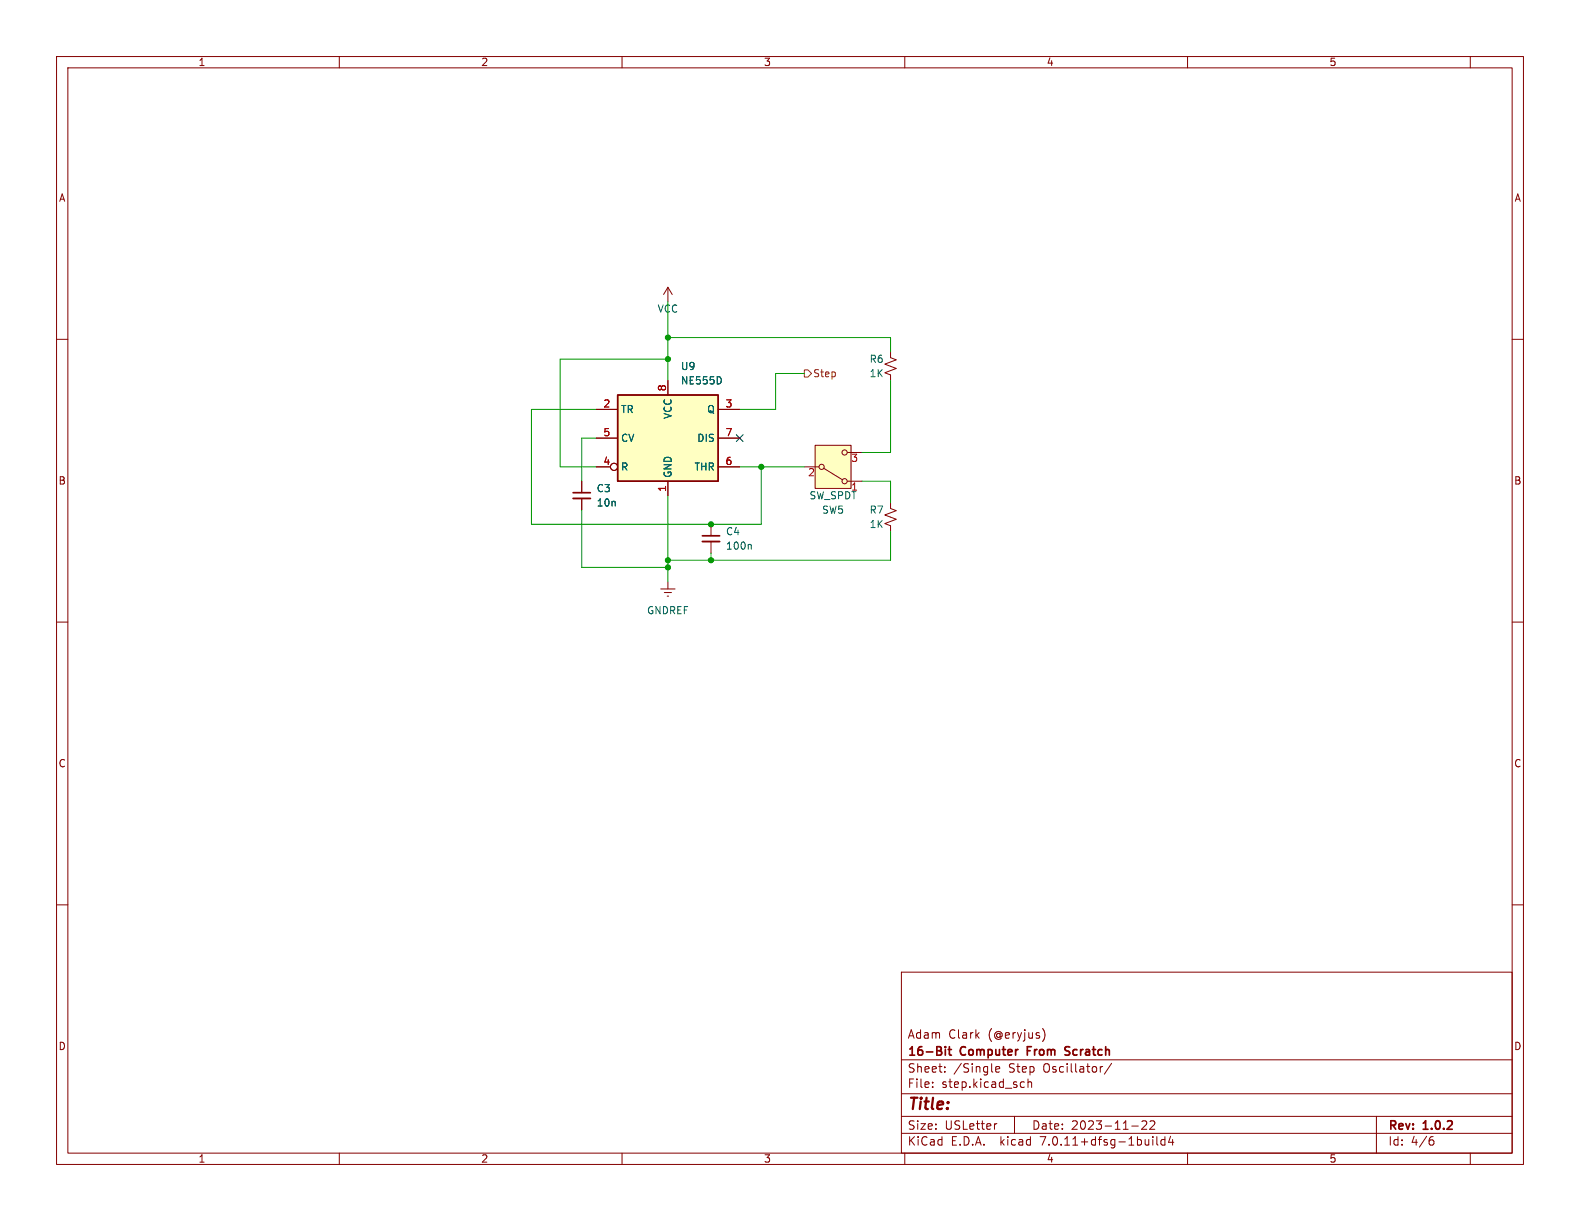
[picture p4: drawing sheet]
<svg xmlns="http://www.w3.org/2000/svg" width="279mm" height="216mm" viewBox="0 0 279 216" stroke-linecap="round" stroke-linejoin="round" font-family="sans-serif">
<g fill="none" stroke="#840000" stroke-width=".18">
<path d="M10 10h259.4v195.9h-259.4zM12 12h255.4v191.9h-255.4zM60 10v2M110 10v2M160 10v2M210 10v2M260 10v2M10 60h2M118.1 50.8v2.5M118.1 50.8l-.8 1.3M118.1 50.8l.8 1.3M267.4 60h2"/>
<path d="M105.4 72.4h3.8M105.4 77.5h3.8M118.1 67.3v2.6M127 72.4h3.8M127 77.5h3.8M144.1 78.7h6.4v7.7h-6.4zM157.5 62.2v1l1 .4-2 .8 2 .8-2 .7 1 .4v1M102.9 85.1v2M102.9 88.1v2.1M105.4 82.6h2.5M118.1 85.1v2.5M125.7 92.7v2"/>
<path d="M125.7 95.8v2M127 82.6h3.8M142.2 82.6h2.6M145.7 82.8l3.3 2M149.9 85.1h2.5M149.9 80h2.5M157.5 88.9v1l1 .4-2 .8 2 .7-2 .8 1 .4v1M10 110h2M116.8 104.1h2.6M117.5 104.8h1.2M118 105.4h.2M118.1 102.9v1.2"/>
<path d="M267.4 110h2M10 160h2M267.4 160h2M159.4 171.9h108v32h-108zM159.4 197.4h108M159.4 193.4h108M159.4 187.4h108M164.9 192.1v.2M164.9 191.4v.1M167.1 189.4v.2M167.1 188.7v.1M176.1 189.1l.7-.2-.1-.2-.4-.1-.2 .2v.7h.6"/>
<path d="M176.3 198.7l-.3 .1M179.4 197.4v3M180.7 191.3l.4 .1M181.1 192.2l-.4 .1M181.8 191.4l.2-.1 .4 .1v.9M181.8 190.8v1.5M184.4 181.9a1.76 1.76 0 0 1 0 2.2M195 188.6l-.4 .1M196.6 188l-1.3 1.9M200.1 199.1h1.2M201.9 198.3l.6-.1 .2 .1 .1 .3-.9 1.1h.9M203.4 198.3l.5-.1 .2 .1 .1 .3-.9 1.1h.9"/>
<path d="M243.4 197.4v6.5M60 203.9v2M110 203.9v2M159.4 200.4h108M160 203.9v2M203.9 201v.1M203.9 201.5v1M204.6 201v1.3l.2 .2M206 201v1.5M206 201.6l-.4-.1-.3 .3v.4l.1 .2h.6M207 200.9l-.4 1.1h1M207.4 201.5v1"/>
<path d="M210 203.9v2M253 201.6h.3l.3 .2-.1 .5-.5 .2M253.4 201l-.4 .1M260 203.9v2"/>
<circle cx="108.6" cy="82.5" r=".63"/>
<circle cx="145.3" cy="82.6" r=".46"/>
<circle cx="149.4" cy="85.1" r=".46"/>
<circle cx="149.4" cy="80" r=".46"/>
</g>
<path d="M101.3 87.1h3.1M124.2 94.7h3.1M167.2 185.1v.1M167.2 185.6v1M167.7 185.6h.5M167.9 185.1v1.3l.3 .2M181.7 185.8h.5M182.4 185.1h-.7v1.5M188.3 186.5h.7M189.2 185.1h-.6l-.3 .3 .2 .3 .5 .2" fill="none" stroke="#840000" stroke-width=".3"/>
<g fill="#ffffc2" stroke="#ffffc2" stroke-width=".18">
<path d="M144.1 78.7h6.4v7.7h-6.4z"/>
<path d="M109.2 69.9h17.8v15.2h-17.8z"/>
</g>
<path d="M101.3 88.1h3.1M124.2 95.8h3.1" fill="none" stroke="#840000" stroke-width=".33"/>
<path d="M127.5 66.9v.7M132.7 96.3l.2 .1v.7" fill="none" stroke="#006464" stroke-width=".18"/>
<path d="M109.2 69.9h17.8v15.2h-17.8z" fill="none" stroke="#840000" stroke-width=".25"/>
<path d="M142.2 65.4h.7l.6 .6-.6 .7h-.7z" fill="none" stroke="#725600" stroke-width=".18"/>
<g fill="none" stroke="#009600" stroke-width=".18">
<path d="M118.1 53.3v14M118.1 59.7h39.4v2.5M105.4 77.5h-2.5v7.6M105.4 72.4h-11.4v20.3h40.6v-10.1M118.1 63.5h-19v19.1h6.3M142.2 66h-5v6.4h-6.4M157.5 67.3v12.7h-5.1M102.9 90.2v10.1h15.2M118.1 87.6v15.3M125.7 97.8v1.3M130.8 82.6h11.4M152.4 85.1h5.1v3.8"/>
<path d="M157.5 94v5.1h-39.4"/>
</g>
<path d="M130.2 76.9l1.2 1.2M131.4 76.9l-1.2 1.2" fill="none" stroke="#000084" stroke-width=".18"/>
<g fill="#009600" stroke="#009600" stroke-width=".18">
<circle cx="134.6" cy="82.6" r=".46"/>
<circle cx="125.7" cy="99.1" r=".46"/>
<circle cx="125.7" cy="92.7" r=".46"/>
<circle cx="118.1" cy="59.7" r=".46"/>
<circle cx="118.1" cy="63.5" r=".46"/>
<circle cx="118.1" cy="99.1" r=".46"/>
<circle cx="118.1" cy="100.3" r=".46"/>
</g>
<text font-size="2.8" fill="#840000" x="160.4" y="196.8">Title:</text>
<g font-size="2.1" fill="#840000">
<text x="160.4" y="183.9">Adam</text>
<text x="167.7" y="183.9">Clark</text>
<text x="174.8" y="183.9">(@eryjus)</text>
<text x="160.4" y="189.9">Sheet:</text>
<text x="160.4" y="187.1">16-Bit</text>
<text x="168.6" y="189.9">/Single</text>
<text x="169.9" y="187.1">Computer</text>
<text x="178.4" y="189.9">Step</text>
<text x="182.3" y="187.1">From</text>
<text x="184.7" y="189.9">Oscillator/</text>
<text x="189.6" y="187.1">Scratch</text>
<text x="160.4" y="192.6">File:</text>
<text x="166.5" y="192.6">step.kicad_sch</text>
<text x="160.4" y="202.8">KiCad</text>
<text x="160.4" y="200">Size:</text>
<text x="167.1" y="200">USLetter</text>
<text x="168.1" y="202.8">E.D.A.</text>
<text x="177" y="202.8">kicad</text>
<text x="182.4" y="200">Date:</text>
<text x="184.2" y="202.8">7.0.11+dfsg-1build4</text>
<text x="189.4" y="200">2023-11-22</text>
<text x="245.4" y="200.2">Rev:</text>
<text x="245.4" y="202.8">Id:</text>
<text x="249.5" y="202.8">4/6</text>
<text x="251.8" y="200.2">1.0.2</text>
</g>
<g font-size="1.8" fill="#840000">
<text x="35" y="11.9">1</text>
<text x="85" y="11.9">2</text>
<text x="135" y="11.9">3</text>
<text x="185" y="11.9">4</text>
<text x="235" y="11.9">5</text>
<text x="10.3" y="35.9">A</text>
<text x="267.7" y="35.9">A</text>
<text x="10.3" y="85.9">B</text>
<text x="267.7" y="85.9">B</text>
<text x="10.3" y="135.9">C</text>
<text x="267.7" y="135.9">C</text>
<text x="10.3" y="185.9">D</text>
<text x="267.7" y="185.9">D</text>
<text x="35" y="205.8">1</text>
<text x="85" y="205.8">2</text>
<text x="135" y="205.8">3</text>
<text x="185" y="205.8">4</text>
<text x="235" y="205.8">5</text>
</g>
<g font-size="1.8" fill="#006464">
<text x="116.2" y="55.5">VCC</text>
<text x="120.3" y="65.6">U9</text>
<text x="153.7" y="64.4">R6</text>
<text x="120.3" y="68.2">NE555D</text>
<text x="153.7" y="66.9">1K</text>
<text x="109.7" y="73.3">TR</text>
<text x="119" y="74.2" transform="rotate(-90 119 74.2)">VCC</text>
<text x="125" y="73.3">Q</text>
<text x="109.7" y="83.4">R</text>
<text x="109.7" y="78.3">CV</text>
<text x="122.7" y="83.4">THR</text>
<text x="123.2" y="78.3">DIS</text>
<text x="105.4" y="87.2">C3</text>
<text x="105.4" y="89.8">10n</text>
<text x="119" y="84.6" transform="rotate(-90 119 84.6)">GND</text>
<text x="143" y="88.5">SW_SPDT</text>
<text x="150.4" y="87.1">1</text>
<text x="128.3" y="94.8">C4</text>
<text x="145.3" y="91">SW5</text>
<text x="153.7" y="91">R7</text>
<text x="153.7" y="93.6">1K</text>
<text x="128.3" y="97.4">100n</text>
<text x="114.3" y="108.8">GNDREF</text>
</g>
<g font-size="1.8" fill="#a90000">
<text x="117.9" y="69.3" transform="rotate(-90 117.9 69.3)">8</text>
<text x="106.6" y="72.1">2</text>
<text x="106.6" y="77.2">5</text>
<text x="128.2" y="72.1">3</text>
<text x="128.2" y="77.2">7</text>
<text x="106.6" y="82.3">4</text>
<text x="128.2" y="82.3">6</text>
<text x="150.4" y="82">3</text>
<text x="117.9" y="87.1" transform="rotate(-90 117.9 87.1)">1</text>
<text x="142.8" y="84.5">2</text>
</g>
<text font-size="1.8" fill="#725600" x="143.7" y="66.9">Step</text>
</svg>
